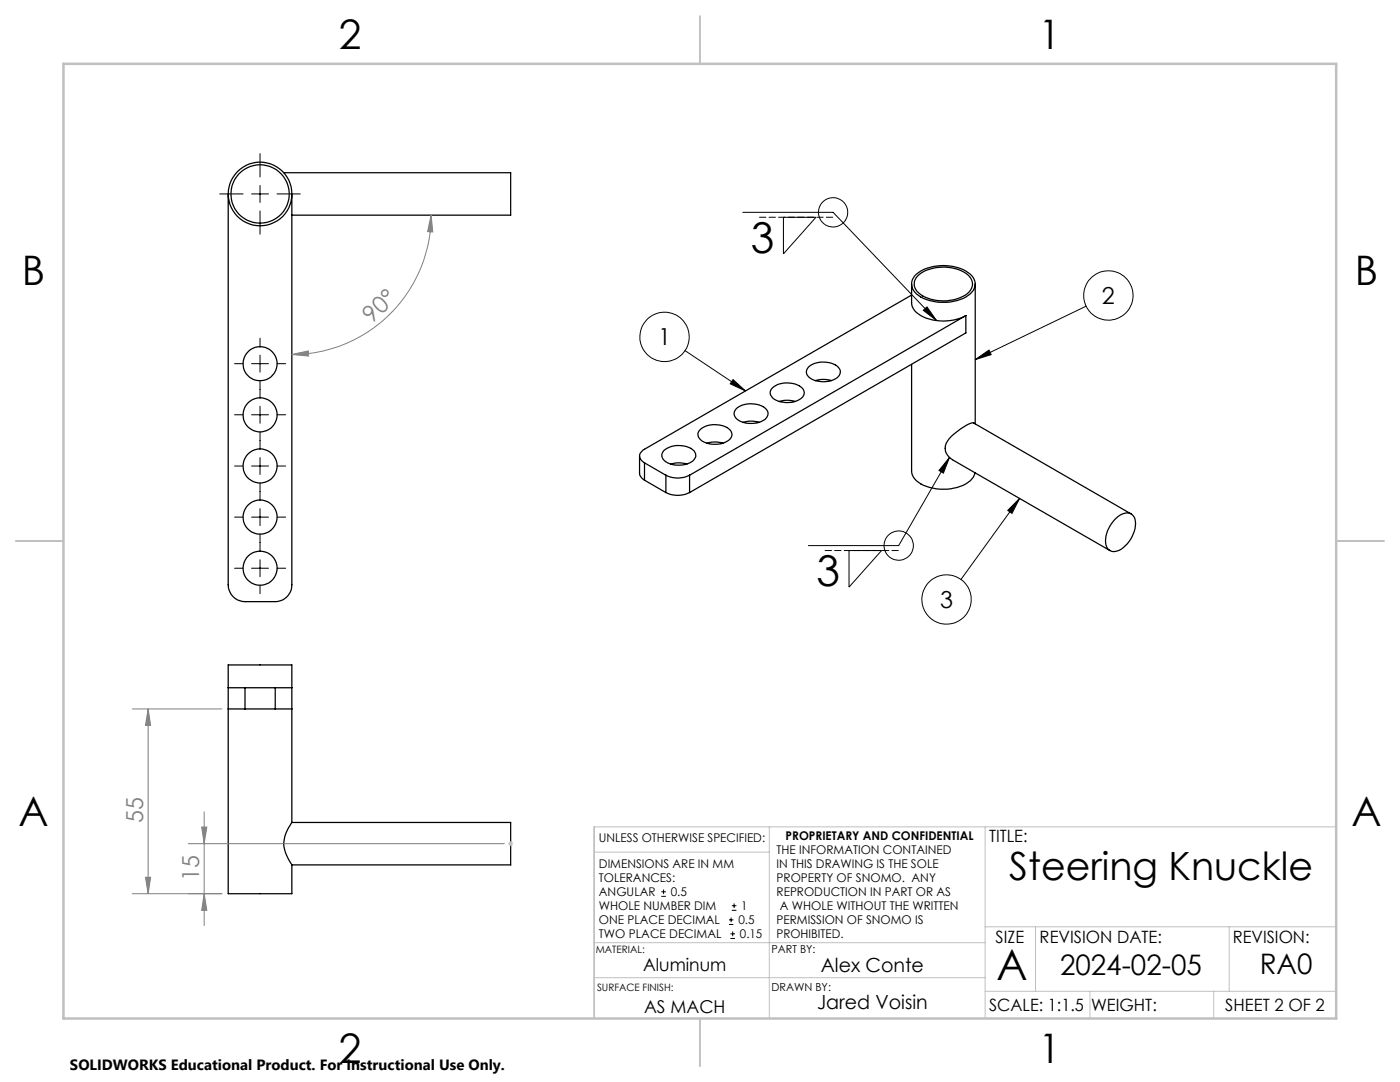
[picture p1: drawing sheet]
<svg xmlns="http://www.w3.org/2000/svg" width="279mm" height="216mm" viewBox="0 0 279 216" stroke-linecap="round" stroke-linejoin="round" font-family="sans-serif">
<g fill="none" stroke="#000" stroke-width=".25">
<path d="M45.5 38.7v78a3.4 3.4 0 0 0 3.4 3.4h6a3.3 3.3 0 0 0 3.3-3.4v-78M56.7 34.5h45.2v8.4h-43.7M181.9 58.9l-53.3 30.7a1.43 1.43 0 0 0-1 1.4 1.43 1.43 0 0 0 1 1.4M181.9 56.7v3.7a4 4 0 0 0 3.6 3.3 9.9 9.9 0 0 0 7.3-.7M182.9 54.7a9.2 9.2 0 0 1 10.7 0 2.49 2.49 0 0 1-.4 4.2 9.5 9.5 0 0 1-10.3-.3 2.49 2.49 0 0 1 0-3.9zM183.1 55.1a8.4 8.4 0 0 1 10.1-.2 2.35 2.35 0 0 1-.6 4 8.7 8.7 0 0 1-9.3-.5 2.2 2.2 0 0 1-.2-3.3zM194.6 56.7v27.9M154.2 77.4a4.9 4.9 0 0 1 5.9 .1 1.37 1.37 0 0 1-.5 2.2 5.1 5.1 0 0 1-5.4-.3l-.2-.3a1.2 1.2 0 0 1 .2-1.7zM161.4 73.2a4.9 4.9 0 0 1 5.9 .1 1.48 1.48 0 0 1-.9 2.4 4.9 4.9 0 0 1-5.2-.7 1.29 1.29 0 0 1 .2-1.8zM162.7 76l1.4-.3 1.8 .3M181.9 72.7v21.2a4 4 0 0 0 3.6 3.4 9.3 9.3 0 0 0 8.1-1.4 2.7 2.7 0 0 0 1-1.6M192.8 63l-55.2 31.8"/>
<path d="M192.8 63v3.4l-55.2 31.9M127.6 91l.1 3.8 .3 .5 .6 .5M128.6 92.4l4.3 2.4M128.6 92.4v3.4M128.6 95.8l4.3 2.5M132.5 89.9a4.9 4.9 0 0 1 6 .1 1.37 1.37 0 0 1-.5 2.2 4.9 4.9 0 0 1-5.7-.6 1.29 1.29 0 0 1 .2-1.7zM132.9 94.8a5.2 5.2 0 0 0 4.7 0M132.9 98.3a5.2 5.2 0 0 0 4.7 0M132.9 94.8v3.5M133.8 92.6l1.5-.2 1.8 .2M137.6 94.8v3.5M139.7 85.7a4.9 4.9 0 0 1 6 .1 1.37 1.37 0 0 1-.5 2.2 5 5 0 0 1-5.4-.3 1.31 1.31 0 0 1-.1-2z"/>
<path d="M141.1 88.4l1.4-.2 1.8 .2M146.9 81.6a4.9 4.9 0 0 1 6 0 1.48 1.48 0 0 1-.9 2.5 4.7 4.7 0 0 1-5.2-.8 1.29 1.29 0 0 1 .1-1.7zM148.3 84.3l1.4-.3 1.8 .3M155.5 80.1l1.4-.2 1.8 .2M190.1 91.7a2.55 2.55 0 0 1-.7-4.2 10.3 10.3 0 0 1 4.9-3.1l31.4 18.2M190.1 91.8l31.4 18.1M222.6 103.5a2.97 2.97 0 0 1 3.1-1 2.6 2.6 0 0 1 .8 3 6 6 0 0 1-3.9 4.5 1.75 1.75 0 0 1-2-2.1 6.4 6.4 0 0 1 2-4.4zM45.5 137.2h3.4M48.9 137.2v4.3M48.9 137.2h6M54.9 137.2h3.3M54.9 137.2v4.3"/>
<path d="M45.5 141.5h3.4M48.9 141.5h6M54.9 141.5h3.3M58.2 164.1a6.4 6.4 0 0 0-.1 8.3l.1 .2M58.2 164.1v-31.4h-12.7v45.6h12.7v-5.7M58.2 164.1h43.7v8.5h-43.7"/>
<circle cx="51.9" cy="38.7" r="5.8"/>
<circle cx="51.9" cy="38.7" r="6.3"/>
<circle cx="51.9" cy="72.6" r="3.4"/>
<circle cx="51.9" cy="82.8" r="3.4"/>
<circle cx="51.9" cy="93" r="3.4"/>
<circle cx="51.9" cy="113.4" r="3.4"/>
<circle cx="51.9" cy="103.2" r="3.4"/>
</g>
<g fill="none" stroke="#000" stroke-width=".2">
<path d="M43.9 38.7h4.6M50.2 38.7h3.4M51.9 30.7v4.6M51.9 37v3.4M55.3 38.7h4.6M51.9 42.1v4.6M148.2 42.4h18.1l20.6 21.6M156.4 43.4h6.4l-6.4 7.3zM46.8 72.6h1.7M50.2 72.6h3.4M51.9 67.5v1.7M51.9 70.9v3.4"/>
<path d="M51.9 76v3.4M55.3 72.6h1.7M136.7 70l12.1 8M146.3 75.7l2.5 2.3-3.1-1.4zM184.3 61.9l.7-.7 1.9 2.8zM194.6 71.8l2.8-2 .4 1zM216.7 61.1l-22.1 10.7M46.8 82.8h1.7M46.8 93h1.7M50.2 82.8h3.4M50.2 93h3.4M51.9 81.1v3.4"/>
<path d="M51.9 86.1v3.5M51.9 91.3v3.4M51.9 96.4v3.4M55.3 82.8h1.7M55.3 93h1.7M189.5 91.3l-1.2 3.1-.9-.5zM189.5 91.3l-10.1 17.6h-18.1M203.5 99.4l-1.5 3-.9-.6zM203.5 99.4l-11.7 16.2M46.8 103.2h1.7M46.8 113.4h1.7M50.2 103.2h3.4"/>
<path d="M50.2 113.4h3.4M51.9 101.5v3.4M51.9 106.6v3.4M51.9 111.7v3.4M51.9 116.8v1.7M55.3 103.2h1.7M55.3 113.4h1.7M169.4 109.9h6.5l-6.5 7.3zM132 178.9h.9M132 177.9h.9M132.4 177.5v.9M145.5 184.5h.9"/>
<path d="M145.5 183.6h.9M145.8 187.3h.9M145.8 186.3h.9M145.9 183.1v.9M146 181.6h1M146 180.7h1M146.2 185.9v.9M146.5 180.3v.9"/>
<circle cx="166.3" cy="42.4" r="2.94"/>
<circle cx="221.2" cy="59" r="4.9"/>
<circle cx="132.6" cy="67.2" r="4.9"/>
<circle cx="179.4" cy="108.9" r="2.92"/>
<circle cx="188.9" cy="119.6" r="4.9"/>
</g>
<path d="M86 42.9l.4 3.4-1.1-.1zM86 42.9a27.8 27.8 0 0 1-27.8 27.8M58.2 70.7l3.3-.7 .1 1zM26.4 141.5h17.9M29.6 141.5v36.8M29.6 141.5l.5 3.2h-1.1zM26.4 178.3h17.9M29 175h1.1l-.5 3.3zM37.6 168.3h63M40.3 165h1l-.6 3.3zM40.7 162v22.7M40.7 178.3l.6 3.3h-1z" fill="none" stroke="#808080" stroke-width=".2"/>
<g fill="none" stroke="#c0c0c0" stroke-width=".2">
<path d="M101.4 168.3h1M101.6 168l.7 .7M101.9 167.9v.9M102.3 168l-.7 .7M118.6 170h34.9M153.5 165v38.2M196.6 165v38.2M266.7 165h-148.1v38.2M118.6 195.1h34.9M118.6 188.1h78M153.6 195.1h43M196.6 197.8h70.1"/>
<path d="M196.6 184.9h70.1M206.7 184.9v12.9M217.5 197.8v5.4M242.2 197.8v5.4M245.3 184.9v12.9"/>
</g>
<path d="M166.3 43.3h-14.8M179.4 109.9h-14.8" fill="none" stroke="#000" stroke-width=".2" stroke-dasharray="1.3 .6" stroke-dashoffset="-.1"/>
<path d="M139.7 3.2v9.5M3.1 107.9h9.6M266.7 107.9h9.5M139.7 203.2v9.6" fill="none" stroke="#c0c0c0" stroke-width=".25"/>
<path d="M12.7 12.7h254v190.5h-254z" fill="none" stroke="#c0c0c0" stroke-width=".5"/>
<g fill="#000">
<path d="M146.3 75.7l2.5 2.3-3.1-1.4zM194.6 71.8l2.8-1.9 .4 .9zM203.5 99.4l-1.5 3-.9-.6z"/>
<path d="M184.3 61.9l.7-.7 1.9 2.8zM189.5 91.3l-1.2 3.1-.9-.5z"/>
</g>
<g fill="#808080">
<path d="M40.3 165h1l-.6 3.3zM40.7 178.3l.6 3.3h-1z"/>
<path d="M58.2 70.7l3.3-.7 .1 1zM86 42.9l.4 3.4-1.1-.1z"/>
<path d="M29.6 141.5l.5 3.2h-1.1zM29 175h1.1l-.5 3.3z"/>
</g>
<g font-size="8.5">
<text x="149.8" y="50.4">3</text>
<text x="162.9" y="116.9">3</text>
<text x="198.9" y="195.5">A</text>
</g>
<g font-size="8.1">
<text x="67.6" y="9.7">2</text>
<text x="207.3" y="9.7">1</text>
<text x="4.4" y="57">B</text>
<text x="270.4" y="57">B</text>
<text x="3.7" y="164.9">A</text>
<text x="269.7" y="164.9">A</text>
<text x="67.6" y="212.2">2</text>
<text x="207.3" y="212.2">1</text>
</g>
<text font-size="7.8" x="201.4" y="175.7">Steering Knuckle</text>
<g font-size="5.6">
<text x="211.6" y="194.6">2024-02-05</text>
<text x="251.4" y="194.3">RA0</text>
</g>
<g font-size="4.7" fill="#808080">
<text x="74.2" y="64.7" transform="rotate(-44 74.2 64.7)">90°</text>
<text x="28.6" y="164.2" transform="rotate(-90 28.6 164.2)">55</text>
<text x="39.8" y="175.8" transform="rotate(-90 39.8 175.8)">15</text>
</g>
<g font-size="4.7">
<text x="219.9" y="60.6">2</text>
<text x="131.3" y="68.9">1</text>
<text x="187.6" y="121.3">3</text>
</g>
<g font-size="3.9">
<text x="163.8" y="194">Alex Conte</text>
<text x="163.1" y="201.4">Jared Voisin</text>
</g>
<g font-size="3.5">
<text x="128.3" y="193.7">Aluminum</text>
<text x="128.5" y="202.2">AS MACH</text>
</g>
<g font-size="3.4">
<text x="197.4" y="168">TITLE:</text>
<text x="198.7" y="188.1">SIZE</text>
<text x="207.5" y="188.1">REVISION DATE:</text>
<text x="246" y="188.1">REVISION:</text>
<text x="197.4" y="201.8">SCALE: 1:1.5</text>
<text x="217.7" y="201.8">WEIGHT:</text>
<text x="244.5" y="201.7">SHEET 2 OF 2</text>
</g>
<text font-size="3" x="14" y="213.5">SOLIDWORKS Educational Product. For Instructional Use Only.</text>
<g font-size="2.4">
<text x="119.5" y="168">UNLESS OTHERWISE SPECIFIED:</text>
<text x="156.8" y="167.5">PROPRIETARY AND CONFIDENTIAL</text>
<text x="119.5" y="173.2">DIMENSIONS ARE IN MM</text>
<text x="155" y="170.4">THE INFORMATION CONTAINED</text>
<text x="155" y="173.2">IN THIS DRAWING IS THE SOLE</text>
<text x="119.5" y="176">TOLERANCES:</text>
<text x="119.5" y="178.8">ANGULAR</text>
<text x="133.9" y="178.8">0.5</text>
<text x="155" y="176">PROPERTY OF SNOMO. ANY</text>
<text x="155" y="178.8">REPRODUCTION IN PART OR AS</text>
<text x="119.5" y="184.4">ONE PLACE DECIMAL</text>
<text x="119.5" y="181.6">WHOLE NUMBER DIM</text>
<text x="147.4" y="184.4">0.5</text>
<text x="147.9" y="181.6">1</text>
<text x="155" y="184.4">PERMISSION OF SNOMO IS</text>
<text x="155.6" y="181.6">A WHOLE WITHOUT THE WRITTEN</text>
<text x="119.5" y="187.2">TWO PLACE DECIMAL</text>
<text x="147.7" y="187.2">0.15</text>
<text x="155" y="187.2">PROHIBITED.</text>
</g>
<g font-size="2.2">
<text x="154" y="190.2">PART BY:</text>
<text x="154" y="197.8">DRAWN BY:</text>
</g>
<g font-size="2">
<text x="118.9" y="190.2">MATERIAL:</text>
<text x="119.1" y="197.8">SURFACE FINISH:</text>
</g>
</svg>
